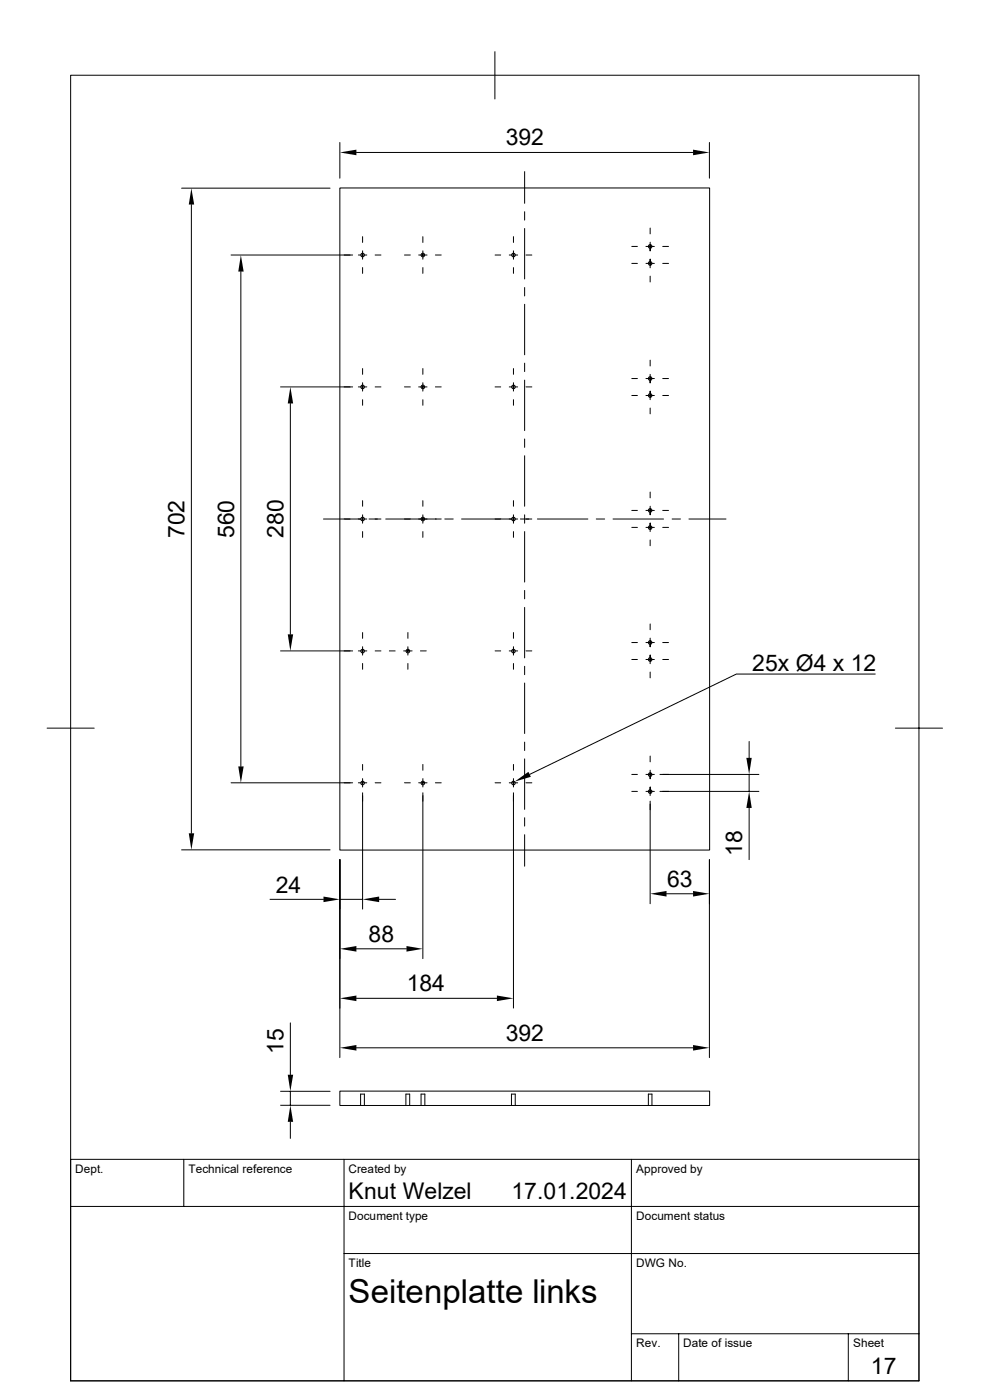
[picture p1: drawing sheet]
<svg xmlns="http://www.w3.org/2000/svg" width="210mm" height="297mm" viewBox="0 0 210 297" stroke-linecap="round" stroke-linejoin="round" font-family="sans-serif">
<g fill="none" stroke="#000" stroke-width=".21">
<path d="M15 16h179.9v276.9h-179.9zM105 11v10M38.5 39.9h31.5M72.1 39.9h78.4v140.4h-78.4zM72.1 30.2v7.6M75.6 32.3h71.4M111.3 36.4v6.7M150.5 30.2v7.6M40.6 43.4v133.4M49 54.1h25.8M51.1 57.6v105M76 54.1h1.8"/>
<path d="M76.9 50.2v1.2M76.9 53.2v1.8M76.9 56.8v1.2M79.6 54.1h1.2M85.8 54.1h1.2M88.8 54.1h1.8M89.7 50.2v1.2M89.7 53.2v1.8M89.7 56.8v1.2M92.4 54.1h1.2M105 54.1h1.2M108 54.1h1.8"/>
<path d="M108.9 50.2v1.2M108.9 53.2v1.8M108.9 56.8v1.2M111.3 44.9v1.8M111.3 48.5v10.7M111.6 54.1h1.2M134 52.3h1.2M134 55.9h1.2M137 52.3h1.8M137 55.9h1.8M137.9 48.4v1.2M137.9 51.4v1.8"/>
<path d="M137.9 55v1.8M137.9 58.6v1.2M140.6 52.3h1.2M140.6 55.9h1.2M76.9 78.2v1.2M89.7 78.2v1.2M108.9 78.2v1.2M111.3 61v1.8M111.3 64.6v10.7M111.3 77v1.8M137.9 76.4v1.2M137.9 79.4v1.8"/>
<path d="M59.5 82.1h15.3M61.6 85.6v49M76 82.1h1.8M76.9 81.2v1.8M76.9 84.8v1.2M79.6 82.1h1.2M85.8 82.1h1.2M88.8 82.1h1.8M89.7 81.2v1.8M89.7 84.8v1.2M92.4 82.1h1.2M105 82.1h1.2"/>
<path d="M108 82.1h1.8M108.9 81.2v1.8M108.9 84.8v1.2M111.3 80.6v10.8M111.3 93.1v1.8M111.3 96.7v10.7M111.6 82.1h1.2M134 80.3h1.2M134 83.9h1.2M137 80.3h1.8M137 83.9h1.8M137.9 83v1.8"/>
<path d="M137.9 86.6v1.2M140.6 80.3h1.2M140.6 83.9h1.2M76.9 106.2v1.2M76.9 109.2v1.8M76.9 112.8v1.2M77.8 110.1h-9.2M80.8 110.1h-2.5M81.8 110.1h11.8M89.7 106.2v1.2M89.7 109.2v1.8M89.7 112.8v1.2"/>
<path d="M94.4 110.1h1.7M97.9 110.1h11.9M108.9 106.2v1.2M108.9 109.2v1.8M108.9 112.8v1.2M110.4 110.1h2.4M111.3 109.2v1.8M111.3 112.8v10.7M114 110.1h10.7M126.5 110.1h1.8M130 110.1h10.8M134 108.3h1.2"/>
<path d="M134 111.9h1.2M137 108.3h1.8M137 111.9h1.8M137.9 104.4v1.2M137.9 107.4v1.8M137.9 111v1.8M137.9 114.6v1.2M140.6 108.3h1.2M140.6 111.9h1.2M142.6 110.1h1.8M146.1 110.1h7.9M59.5 138.1h15.3"/>
<path d="M76 138.1h1.8M76.9 134.2v1.2M76.9 137.2v1.8M79.6 138.1h1.2M82.6 138.1h1.2M85.6 138.1h1.8M86.5 134.2v1.2M86.5 137.2v1.8M89.2 138.1h1.2M105 138.1h1.2M108 138.1h1.8M108.9 134.2v1.2"/>
<path d="M108.9 137.2v1.8M111.3 125.3v1.7M111.3 128.9v10.7M111.6 138.1h1.2M134 139.9h1.2M134 136.3h1.2M137 139.9h1.8M137 136.3h1.8M137.9 132.4v1.2M137.9 135.4v1.8M137.9 139v1.8M140.6 139.9h1.2"/>
<path d="M140.6 136.3h1.2M10 154.5h10M76.9 140.8v1.2M86.5 140.8v1.2M108.9 140.8v1.2M111.3 141.4v1.7M111.3 144.9v10.7M111.3 157.4v1.8M137.9 142.6v1.2M158.9 157.3v3.5M185.7 143h-29.5l-43.8 21.3M189.9 154.5h10"/>
<path d="M49 166.1h25.8M76 166.1h1.8M76.9 162.2v1.2M76.9 165.2v1.8M76.9 168.2v24.7M79.6 166.1h1.2M85.8 166.1h1.2M88.8 166.1h1.8M89.7 162.2v1.2M89.7 165.2v1.8M89.7 168.2v35.2M92.4 166.1h1.2"/>
<path d="M105 166.1h1.2M108 166.1h1.8M108.9 162.2v1.2M108.9 165.2v1.8M108.9 168.2v45.7M111.3 161v10.7M111.3 173.5v1.8M111.3 177.1v6.7M111.6 166.1h1.2M134 167.9h1.2M134 164.3h1.2M137 167.9h1.8"/>
<path d="M137 164.3h1.8M137.9 160.4v1.2M137.9 163.4v1.8M137.9 167v1.8M137.9 170v21.7M140 167.9h21M140 164.3h21M158.9 164.3v3.6M158.9 171.4v11M38.5 180.3h31.5M57.3 190.8h11.3M72.1 182.4v42"/>
<path d="M72.1 190.8h4.8M80.4 190.8h3.5M141.4 189.6h5.6M150.5 182.4v42M61.6 217v11M75.6 201.3h10.6M75.6 211.8h29.8M59.5 234.5h10.5M59.5 231.5h10.5M61.6 231.5v3M61.6 238v3.5M72.1 231.5h78.4v3h-78.4z"/>
<path d="M75.6 222.3h71.4M76.5 234.5v-2.4h.8v2.4M86.1 234.5v-2.4h.8v2.4M89.3 234.5v-2.4h.8v2.4M108.5 234.5v-2.4h.8v2.4M137.5 234.5v-2.4h.8v2.4M15 255.9h179.9M39 246v9.9M73 246v46.9M133.9 246v46.9M194.9 246h-179.9v46.9M73 265.9h121.9"/>
<path d="M133.9 283h61M144 283v9.9M180 283v9.9"/>
<circle cx="76.9" cy="54.1" r=".39"/>
<circle cx="89.7" cy="54.1" r=".39"/>
<circle cx="108.9" cy="54.1" r=".39"/>
<circle cx="137.9" cy="52.3" r=".39"/>
<circle cx="137.9" cy="55.9" r=".39"/>
<circle cx="76.9" cy="82.1" r=".39"/>
<circle cx="89.7" cy="82.1" r=".39"/>
<circle cx="108.9" cy="82.1" r=".39"/>
<circle cx="137.9" cy="80.3" r=".39"/>
<circle cx="137.9" cy="83.9" r=".39"/>
<circle cx="76.9" cy="110.1" r=".39"/>
<circle cx="89.7" cy="110.1" r=".39"/>
<circle cx="108.9" cy="110.1" r=".39"/>
<circle cx="137.9" cy="108.3" r=".39"/>
<circle cx="137.9" cy="111.9" r=".39"/>
<circle cx="76.9" cy="138.1" r=".39"/>
<circle cx="86.5" cy="138.1" r=".39"/>
<circle cx="108.9" cy="138.1" r=".39"/>
<circle cx="137.9" cy="136.3" r=".39"/>
<circle cx="137.9" cy="139.9" r=".39"/>
<circle cx="76.9" cy="166.1" r=".39"/>
<circle cx="89.7" cy="166.1" r=".39"/>
<circle cx="108.9" cy="166.1" r=".39"/>
<circle cx="137.9" cy="167.9" r=".39"/>
<circle cx="137.9" cy="164.3" r=".39"/>
</g>
<g fill="#000">
<path d="M72.1 32.3l3.5-.6v1.2zM147 31.7l3.5 .6-3.5 .6zM40.6 39.9l.6 3.5h-1.2zM51.1 54.1l.6 3.5h-1.2zM61.6 82.1l.6 3.5h-1.2zM61 134.6h1.2l-.6 3.5zM40 176.8h1.2l-.6 3.5zM50.5 162.6h1.2l-.6 3.5zM109.2 165.8l2.9-2.1 .5 1.1zM158.3 160.8h1.2l-.6 3.5zM158.9 167.9l.6 3.5h-1.2zM68.6 190.2l3.5 .6-3.5 .6z"/>
<path d="M76.9 190.8l3.5-.6v1.2zM137.9 189.6l3.5-.6v1.2zM147 189l3.5 .6-3.5 .6zM72.1 201.3l3.5-.6v1.2zM72.1 211.8l3.5-.6v1.2zM86.2 200.7l3.5 .6-3.5 .6zM105.4 211.2l3.5 .6-3.5 .6zM61.6 234.5l.6 3.5h-1.2zM61 228h1.2l-.6 3.5zM72.1 222.3l3.5-.6v1.2zM147 221.7l3.5 .6-3.5 .6z"/>
</g>
<text font-size="7" x="74" y="276.4">Seitenplatte links</text>
<g font-size="4.9">
<text x="107.3" y="30.9">392</text>
<text x="39.2" y="114.2" transform="rotate(-90 39.2 114.2)">702</text>
<text x="49.7" y="114.2" transform="rotate(-90 49.7 114.2)">560</text>
<text x="60.2" y="114.1" transform="rotate(-90 60.2 114.1)">280</text>
<text x="159.6" y="142.3">25x Ø4 x 12</text>
<text x="157.4" y="181.5" transform="rotate(-90 157.4 181.5)">18</text>
<text x="58.5" y="189.4">24</text>
<text x="141.5" y="188.1">63</text>
<text x="78.2" y="199.8">88</text>
<text x="86.3" y="210.3">184</text>
<text x="107.3" y="220.8">392</text>
<text x="60.2" y="223.6" transform="rotate(-90 60.2 223.6)">15</text>
<text x="74" y="254.5">Knut Welzel</text>
<text x="108.5" y="254.5">17.01.2024</text>
<text x="184.7" y="291.6">17</text>
</g>
<g font-size="2.5">
<text x="16" y="248.8">Dept.</text>
<text x="40" y="248.8">Technical reference</text>
<text x="74" y="248.8">Created by</text>
<text x="134.9" y="248.8">Approved by</text>
<text x="74" y="258.7">Document type</text>
<text x="135" y="258.7">Document status</text>
<text x="74" y="268.7">Title</text>
<text x="135" y="268.7">DWG No.</text>
<text x="135" y="285.8">Rev.</text>
<text x="145" y="285.8">Date of issue</text>
<text x="181" y="285.8">Sheet</text>
</g>
</svg>
